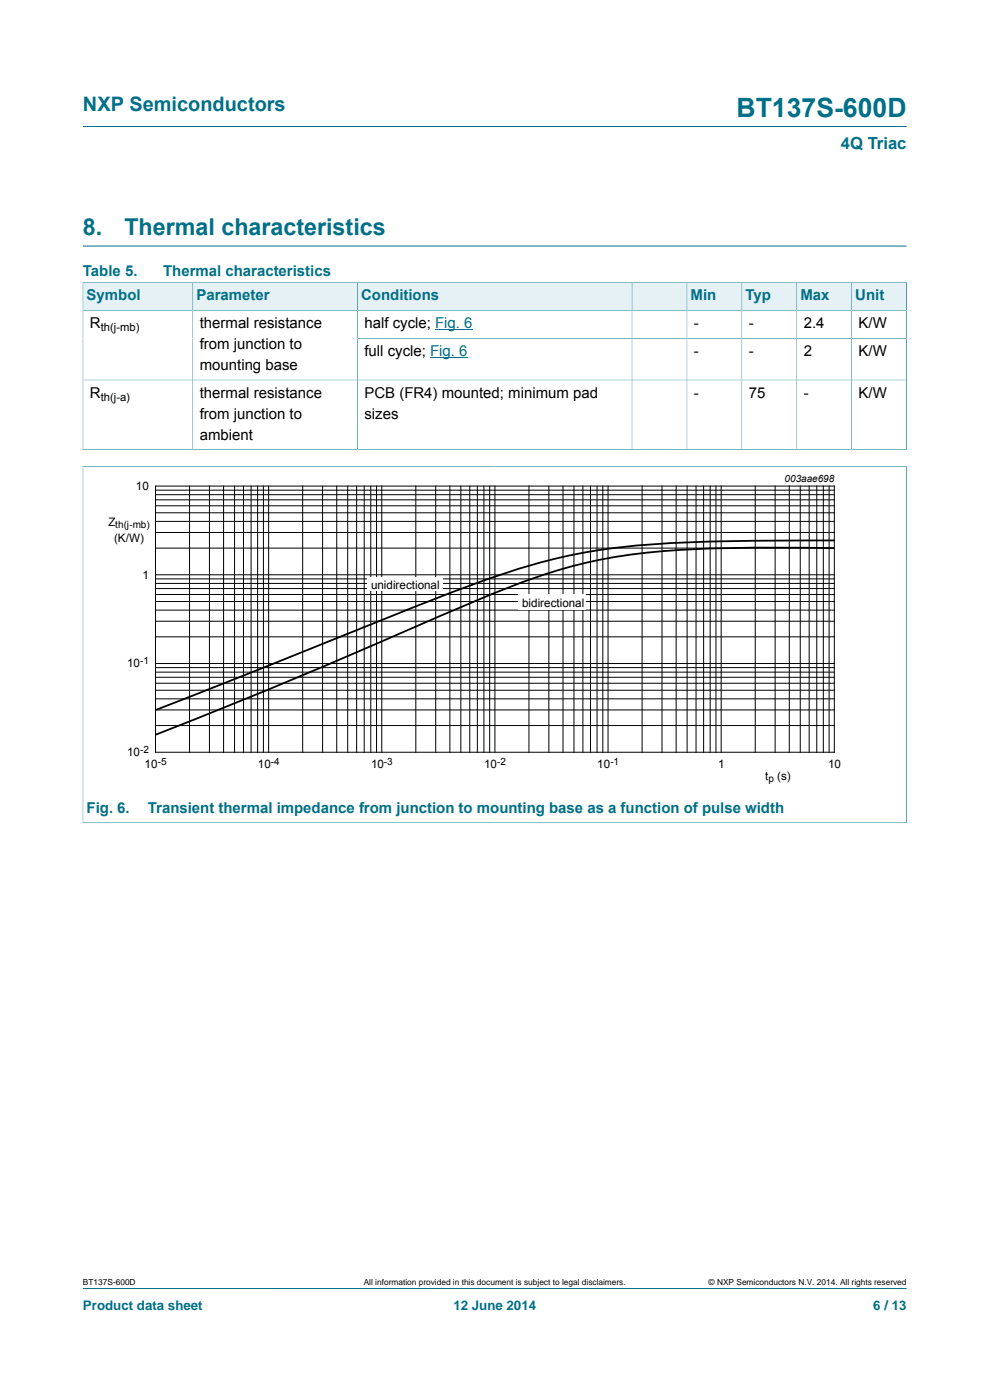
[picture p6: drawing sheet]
<svg xmlns="http://www.w3.org/2000/svg" width="210mm" height="297mm" viewBox="0 0 210 297" stroke-linecap="round" stroke-linejoin="round" font-family="sans-serif">
<path d="M17.6 26.8h174.7M17.6 52.2h174.7M17.6 273.3h174.7" fill="none" stroke="#007088" stroke-width=".21"/>
<path d="M17.7 59.9h23.1v5.9h-23.1z" fill="#e5f1f4"/>
<path d="M17.6 59.8v6h23.3v-5.9h-23.4" fill="none" stroke="#007088" stroke-width=".21"/>
<path d="M41 59.9h34.8v5.9h-34.8z" fill="#e5f1f4"/>
<path d="M40.9 59.9h34.9v5.9h-34.9z" fill="none" stroke="#007088" stroke-width=".21"/>
<path d="M75.9 59.9h58.1v5.9h-58.1z" fill="#e5f1f4"/>
<path d="M75.8 59.9h58.3v5.9h-58.3z" fill="none" stroke="#007088" stroke-width=".21"/>
<path d="M134.1 59.9h11.5v5.9h-11.5z" fill="#e5f1f4"/>
<path d="M134.1 59.9h11.6v5.9h-11.6z" fill="none" stroke="#007088" stroke-width=".21"/>
<path d="M145.8 59.9h11.5v5.9h-11.5z" fill="#e5f1f4"/>
<path d="M145.7 59.9h11.7v5.9h-11.7z" fill="none" stroke="#007088" stroke-width=".21"/>
<path d="M157.4 59.9h11.5v5.9h-11.5z" fill="#e5f1f4"/>
<path d="M157.4 59.9h11.6v5.9h-11.6z" fill="none" stroke="#007088" stroke-width=".21"/>
<path d="M169.1 59.9h11.5v5.9h-11.5z" fill="#e5f1f4"/>
<path d="M169 59.9h11.7v5.9h-11.7z" fill="none" stroke="#007088" stroke-width=".21"/>
<path d="M180.7 59.9h11.5v5.9h-11.5z" fill="#e5f1f4"/>
<g fill="none" stroke="#007088" stroke-width=".21">
<path d="M192.3 59.8v35.7M192.4 59.9h-11.7v35.5M40.9 65.8v29.6M75.8 65.8v29.6M75.8 71.8h116.5M134.1 65.8v29.6M145.7 65.8v29.6M157.4 65.8v29.6M169 65.8v29.6M192.3 65.8h-174.7v29.7M17.5 95.4h174.9M17.5 98.9h174.9"/>
<path d="M17.6 80.6h174.7M17.6 98.9v75.7M192.3 98.9v75.7M17.5 174.5h174.9"/>
</g>
<path d="M91.2 75.9h8M92.3 70h7.9" fill="none" stroke="#00f" stroke-width=".21"/>
<path d="M20.3 100.3h169.4v66.3h-169.4z" fill="none" stroke="#fff" stroke-width=".21"/>
<g fill="none" stroke="#000" stroke-width=".21">
<path d="M33 103.1h144v56.5h-144zM33 116.3h144M33 113h144M33 110.6h144M33 108.8h144M33 107.3h144M33 106h144M33 104.9h144M33 104h144M40.2 103.1v56.5M44.4 103.1v56.5M47.4 103.1v56.5"/>
<path d="M49.8 103.1v56.5M51.7 103.1v56.5M53.3 103.1v56.5M54.7 103.1v56.5M55.9 103.1v56.5M57 103.1v56.5M64.2 103.1v56.5M68.4 103.1v56.5M71.4 103.1v56.5M73.8 103.1v56.5M75.6 103.1v56.5M77.3 103.1v56.5"/>
<path d="M78.6 103.1v56.5M79.9 103.1v56.5M81 103.1v56.5M88.2 103.1v56.5M92.4 103.1v56.5M95.4 103.1v56.5M97.8 103.1v56.5M99.6 103.1v56.5M101.3 103.1v56.5M102.6 103.1v56.5M103.9 103.1v56.5M105 103.1v56.5"/>
<path d="M112.2 103.1v56.5M116.4 103.1v56.5M119.4 103.1v56.5M121.8 103.1v56.5M123.6 103.1v56.5M125.3 103.1v56.5M126.6 103.1v56.5M127.9 103.1v56.5M129 103.1v56.5M136.2 103.1v56.5M140.4 103.1v56.5M143.4 103.1v56.5"/>
<path d="M145.8 103.1v56.5M147.6 103.1v56.5M149.3 103.1v56.5M150.6 103.1v56.5M151.9 103.1v56.5M153 103.1v56.5M160.2 103.1v56.5M164.4 103.1v56.5M167.4 103.1v56.5M169.7 103.1v56.5M171.6 103.1v56.5M173.3 103.1v56.5"/>
<path d="M174.6 103.1v56.5M175.9 103.1v56.5M33 135.1h144M33 131.8h144M33 129.4h144M33 127.6h144M33 126.1h144M33 124.9h144M33 123.8h144M33 122.8h144M33 121.9h144M33 153.9h144"/>
<path d="M33 150.6h144M33 148.3h144M33 146.4h144M33 144.9h144M33 143.7h144M33 142.6h144M33 141.6h144M33 140.8h144"/>
</g>
<path d="M177 116.3a364.6 364.6 0 0 0-38.1 .8 109.2 109.2 0 0 0-33.6 8.5l-4.6 2a1975.9 1975.9 0 0 1-67.7 28.3M177.1 114.7h-15.3a243.9 243.9 0 0 0-36.5 2.3 147.7 147.7 0 0 0-30.4 9l-61.8 24.6" fill="none" stroke="#000" stroke-width=".38"/>
<g fill="#fefefe">
<path d="M110 126.1h14.4v3.3h-14.4z"/>
<path d="M78 122.5h16v2.8h-16z"/>
</g>
<text font-size="5.6" fill="#007088" x="156.2" y="24.8">BT137S-600D</text>
<g font-size="4.9" fill="#007088">
<text x="17.6" y="49.8">8.</text>
<text x="26.4" y="49.8">Thermal characteristics</text>
</g>
<text font-size="4.2" fill="#007088" x="17.6" y="23.6">NXP Semiconductors</text>
<text font-size="3.5" fill="#007088" x="178.4" y="31.7">4Q Triac</text>
<g font-size="3.2" fill="#007088">
<text x="17.6" y="58.5">Table 5.</text>
<text x="34.6" y="58.5">Thermal characteristics</text>
<text x="18.4" y="63.7">Symbol</text>
<text x="41.7" y="63.7">Parameter</text>
<text x="76.6" y="63.7">Conditions</text>
<text x="146.5" y="63.7">Min</text>
<text x="158.1" y="63.7">Typ</text>
<text x="169.8" y="63.7">Max</text>
<text x="181.4" y="63.7">Unit</text>
<text x="18.4" y="172.4">Fig. 6.</text>
<text x="31.4" y="172.4">Transient thermal impedance from junction to mounting base as a function of pulse width</text>
</g>
<g font-size="3.2">
<text x="19.1" y="69.6">R</text>
<text x="42.4" y="69.6">thermal resistance</text>
<text x="77.3" y="69.6">half cycle; Fig. 6</text>
<text x="147.2" y="69.6">-</text>
<text x="158.8" y="69.6">-</text>
<text x="170.5" y="69.6">2.4</text>
<text x="182.1" y="69.6">K/W</text>
<text x="42.4" y="74">from junction to</text>
<text x="77.3" y="75.6">full cycle; Fig. 6</text>
<text x="147.2" y="75.6">-</text>
<text x="158.8" y="75.6">-</text>
<text x="170.5" y="75.6">2</text>
<text x="182.1" y="75.6">K/W</text>
<text x="42.4" y="78.5">mounting base</text>
<text x="19.1" y="84.4">R</text>
<text x="42.4" y="84.4">thermal resistance</text>
<text x="42.4" y="88.8">from junction to</text>
<text x="77.3" y="84.4">PCB (FR4) mounted; minimum pad</text>
<text x="77.3" y="88.8">sizes</text>
<text x="147.2" y="84.4">-</text>
<text x="158.8" y="84.4">75</text>
<text x="170.5" y="84.4">-</text>
<text x="182.1" y="84.4">K/W</text>
<text x="42.4" y="93.2">ambient</text>
</g>
<g font-size="2.8" fill="#007088">
<text x="17.6" y="277.9">Product data sheet</text>
<text x="96.2" y="277.9">12 June 2014</text>
<text x="185.2" y="277.9">6 / 13</text>
</g>
<g font-size="2.5">
<text x="28.8" y="104">10</text>
<text x="23" y="111.5">Z</text>
<text x="24.2" y="115">(K/W)</text>
<text x="30.2" y="122.8">1</text>
<text x="78.7" y="124.9">u</text>
<text x="80.1" y="124.9">n</text>
<text x="81.4" y="124.9">idirecti</text>
<text x="88.6" y="124.9">ona</text>
<text x="92.7" y="124.9">l</text>
<text x="110.8" y="128.7">bi</text>
<text x="112.7" y="128.7">dire</text>
<text x="116.8" y="128.7">ction</text>
<text x="122" y="128.7">al</text>
<text x="27" y="141.6">10</text>
<text x="27" y="160.4">10</text>
<text x="30.7" y="162.9">10</text>
<text x="54.7" y="162.9">10</text>
<text x="78.7" y="162.9">10</text>
<text x="102.7" y="162.9">10</text>
<text x="126.7" y="162.9">10</text>
<text x="152.3" y="162.9">1</text>
<text x="162.3" y="165.4">t</text>
<text x="164.9" y="165.4">(s)</text>
<text x="175.7" y="162.9">10</text>
</g>
<g font-size="2.4">
<text x="21.4" y="70.3">th(j-mb)</text>
<text x="21.4" y="85">th(j-a)</text>
</g>
<g font-size="2.1">
<text x="166.4" y="102.3">003aae698</text>
<text x="24.5" y="112">th(j-mb)</text>
<text x="29.7" y="140.9">-1</text>
<text x="29.7" y="159.7">-2</text>
<text x="33.5" y="162.2">-5</text>
<text x="57.4" y="162.2">-4</text>
<text x="81.4" y="162.2">-3</text>
<text x="105.5" y="162.2">-2</text>
<text x="129.5" y="162.2">-1</text>
<text x="163" y="166">p</text>
</g>
<g font-size="1.8">
<text x="17.6" y="272.7">BT137S-600D</text>
<text x="77.2" y="272.7">All information provided in this document is subject to legal disclaimers.</text>
<text x="150.3" y="272.7">© NXP Semiconductors N.V. 2014. All rights reserved</text>
</g>
</svg>
